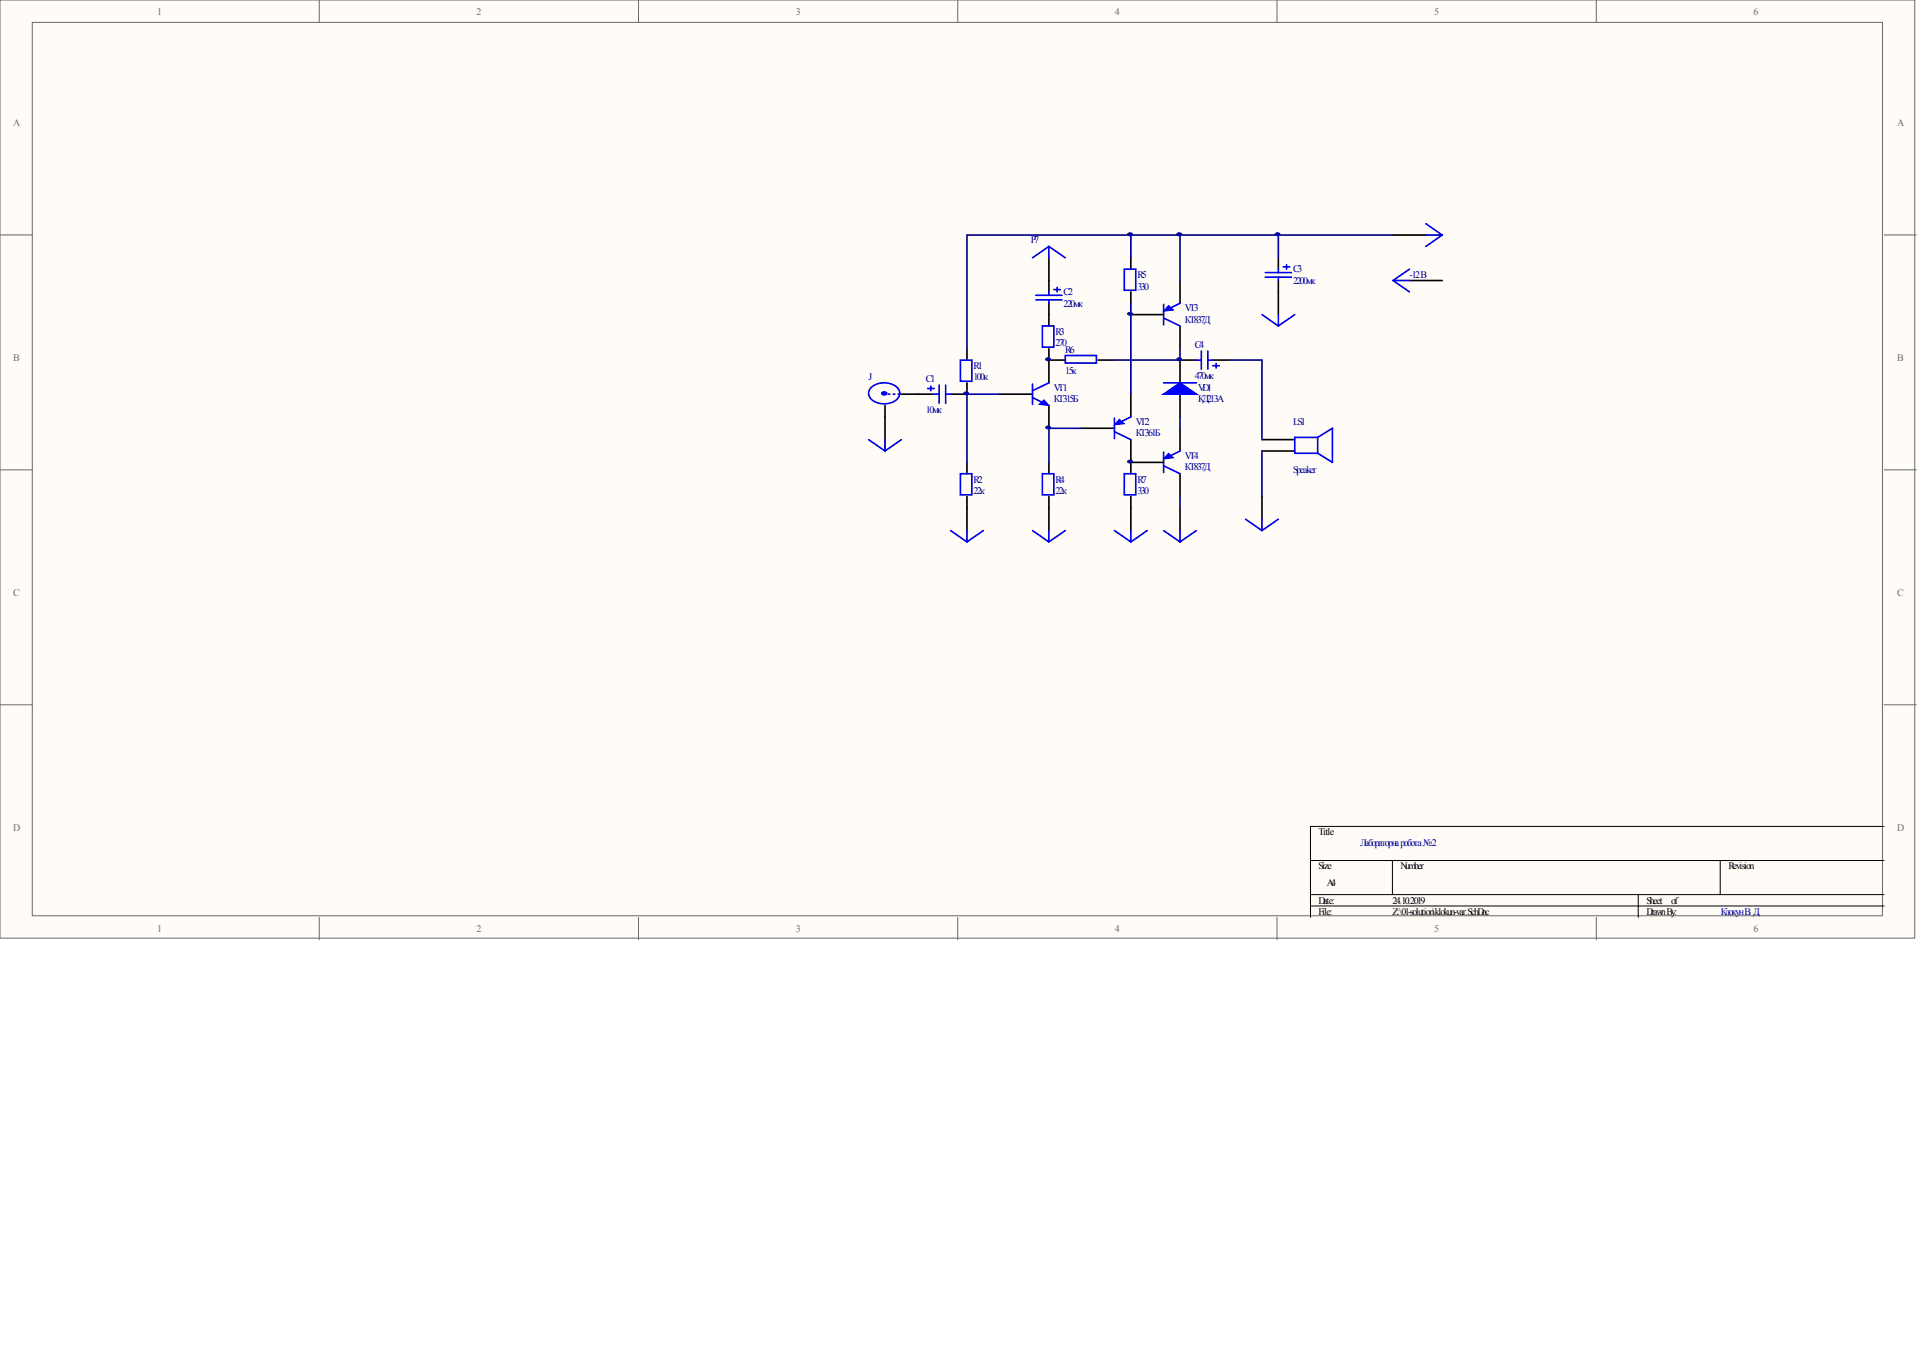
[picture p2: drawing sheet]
<svg xmlns="http://www.w3.org/2000/svg" width="297mm" height="210mm" viewBox="0 0 297 210" stroke-linecap="round" stroke-linejoin="round" font-family="sans-serif">
<g fill="#fffcf8" stroke="#696969" stroke-width=".15">
<path d="M0 0h296.5v145.3h-296.5z"/>
<path d="M5 3.5h286.5v138.4h-286.5z"/>
</g>
<g fill="none" stroke="#696969" stroke-width=".15">
<path d="M49.4 0v3.5M98.9 0v3.5M148.3 0v3.5M197.8 0v3.5M247.2 0v3.5M0 36.4h5M291.8 36.4h5M0 72.8h5M291.8 72.8h5M0 109.2h5M291.8 109.2h5M49.4 142.1v3.5"/>
<path d="M98.9 142.1v3.5M148.3 142.1v3.5M197.8 142.1v3.5M247.2 142.1v3.5"/>
</g>
<path d="M203 133.3h88.8M203 138.6h88.8M215.6 133.3v5.3M253.7 138.6v3.5M266.4 133.3v5.3M291.8 128h-88.8v14.1M203 140.3h88.8" fill="none" stroke="#000" stroke-width=".15"/>
<g fill="none" stroke="#000" stroke-width=".25">
<path d="M162.4 39.9v5.3M175.1 39.9v1.8M198 39.9v1.8M215.7 36.4h5.1M149.8 59.3v1.8h-2.6M149.8 54v1.8M162.4 47v3.5M162.4 54v5.3M162.4 55.8h2.6M170.1 55.8h2.5M175.1 45.2v1.8M175.1 48.7h5.1"/>
<path d="M182.7 43.5v3.5M182.7 50.5v3.5M185.3 55.8h-2.6v3.5M187.8 55.8h2.6M198 43.5v5.2M218.3 43.5h5.1M137.1 62.8v5.3M139.6 61.1h5.1M149.8 71.6v1.8M149.8 76.9v5.3M154.8 61.1h5.1M162.4 62.8v3.5"/>
<path d="M162.4 71.6v1.8M162.4 76.9v5.3M167.5 66.3h5.1M175.1 61.1v3.5M175.1 68.1v5.3M175.1 76.9v5.3M175.1 71.6h5.1M182.7 61.1v3.5M182.7 66.3v3.6M182.7 73.4v3.5M182.7 78.7v3.5M195.4 68.1h5.1"/>
<path d="M195.4 69.9h5.1M195.4 76.9v3.5"/>
</g>
<path d="M136.6 60.8l.1-.1a.42 .42 0 0 1 .6 .2 .43 .43 0 0 1-.7 0z" fill="#00f" stroke="#00f" stroke-width=".25"/>
<g fill="none" stroke="#00f" stroke-width=".25">
<path d="M162.4 38.2v1.7M162.4 38.2l2.6 1.7M162.4 38.2l-2.5 1.7M220.8 34.7l2.6 1.7M220.8 36.4h2.6M223.4 36.4l-2.6 1.8M144.2 59.8v.7M145.4 59.7v2.8M146.5 59.7v2.8M148.7 55.8h1.8v3.3h-1.8zM159.9 59.5v3.1M160.4 45.7h4.1"/>
<path d="M160.4 46.4h4.1M161.4 50.5h1.8v3.3h-1.8zM162.4 59.3l-2.5 1.2M162.4 45.2v.5M162.4 46.4v.6M163.2 44.9h1M163.7 44.5v.7M165 55.1h4.8v1.1h-4.8zM174.1 41.7h1.8v3.3h-1.8zM180.2 59.3h5.1M180.2 47.2v3.1M180.2 49.3l2.5 1.2"/>
<path d="M182.7 47l-1.7 .9M185.3 55.8h.7M186 54.4v2.8M187.1 54.4v2.8M187.1 55.8h.7M187.8 56.7h1M188.3 56.3v.7M195.4 48.7l2.6 1.8M195.9 42.2h4.1M195.9 42.9h4.1M198 41.7v.5M198 42.9v.6"/>
<path d="M198 48.7v1.8M198.7 41.3h1.1M199.2 41v.7M200.5 48.7l-2.5 1.8M215.7 43.5l2.6 1.7M215.7 43.5h2.6M218.3 41.7l-2.6 1.8M134.5 68.1l2.6 1.8M134.9 60.1a3.1 3.1 0 0 1 4.1 0 1.38 1.38 0 0 1-.8 2.2 2.91 2.91 0 0 1-3.6-.9l-.1-.5 .1-.4zM137.1 68.1v1.8M137.6 61.1h.2M138.3 61.1h.3"/>
<path d="M139.1 61.1h.2M139.6 68.1l-2.5 1.8M143.7 60.2h1M144.7 61.1h.7M146.5 61.1h.7M148.7 73.4h1.8v3.3h-1.8zM159.9 61.6l2.5 1.2M161.4 73.4h1.8v3.3h-1.8zM172.6 64.8v3.1M172.6 66.9l2.5 1.2M174.1 73.4h1.8v3.3h-1.8zM175.1 64.6l-1.7 .9"/>
<path d="M180.2 70v3.2M180.2 72.2l2.5 1.2M182.7 69.9l-1.7 .8M204.1 67.8l2.3-1.5v5.3l-2.3-1.4M204.1 67.8v2.4M204.1 67.8h-3.6v2.4h3.6M147.2 82.2l2.6 1.8M149.8 82.2v1.8M152.3 82.2l-2.5 1.8M159.9 82.2l2.5 1.8M162.4 82.2v1.8M165 82.2l-2.6 1.8"/>
<path d="M172.6 82.2l2.5 1.8M175.1 82.2v1.8M177.7 82.2l-2.6 1.8M180.2 82.2l2.5 1.8M182.7 82.2v1.8M185.3 82.2l-2.6 1.8M192.9 80.4l2.5 1.8M195.4 80.4v1.8M198 80.4l-2.6 1.8"/>
</g>
<path d="M180.2 61.1l2.5-1.8 2.6 1.8z" fill="#00f" stroke="#00f" stroke-width=".25"/>
<g fill="#00f" stroke="#00f" stroke-width=".15">
<path d="M160.9 62.6l.8-.7 .7 .9z"/>
<path d="M173.4 64.9l.7 .7-1.5 .2z"/>
<path d="M181 47.3l.7 .7-1.5 .2z"/>
<path d="M181 70.2l.7 .7-1.5 .2z"/>
</g>
<path d="M175.1 36.4v3.5M182.7 36.4v7.1M198 36.4v3.5M215.7 36.4h-65.9v17.6M175.1 47v14.1M182.7 54v1.8h-10.1M190.4 55.8h5v12.3M154.8 61.1h-5v10.5M167.5 66.3h-5.1v5.3M182.7 64.6v1.7M182.7 76.9v1.8M195.4 69.9v7" fill="none" stroke="#000080" stroke-width=".25"/>
<g fill="#000080" stroke="#000080" stroke-width=".15">
<path d="M149.3 60.8l.1-.1a.42 .42 0 0 1 .6 .2 .43 .43 0 0 1-.8 0z"/>
<path d="M162 66.1l.1-.1a.42 .42 0 0 1 .6 .2 .43 .43 0 0 1-.8 0z"/>
<path d="M162 55.5h.1a.42 .42 0 0 1 .6 .2 .43 .43 0 0 1-.8 0z"/>
<path d="M174.7 71.4l.1-.1a.42 .42 0 0 1 .6 .2 .43 .43 0 0 1-.8 0z"/>
<path d="M174.7 48.5l.1-.1a.43 .43 0 0 1 .6 .2 .44 .44 0 0 1-.8 0z"/>
<path d="M174.7 36.2l.1-.1a.42 .42 0 0 1 .6 .2 .43 .43 0 0 1-.8 0z"/>
<path d="M182.3 55.5h.1a.42 .42 0 0 1 .6 .2 .43 .43 0 0 1-.8 0z"/>
<path d="M182.3 36.2l.1-.1a.42 .42 0 0 1 .6 .2 .43 .43 0 0 1-.8 0z"/>
<path d="M197.5 36.2l.2-.1a.42 .42 0 0 1 .5 .2 .43 .43 0 0 1-.7 0z"/>
</g>
<g font-size="1.5" fill="#696969">
<text x="24.3" y="2.3">1</text>
<text x="73.8" y="2.3">2</text>
<text x="123.2" y="2.3">3</text>
<text x="172.7" y="2.3">4</text>
<text x="222.1" y="2.3">5</text>
<text x="271.6" y="2.3">6</text>
<text x="2" y="19.6">A</text>
<text x="293.8" y="19.6">A</text>
<text x="2" y="56">B</text>
<text x="293.8" y="56">B</text>
<text x="2" y="92.4">C</text>
<text x="293.8" y="92.4">C</text>
<text x="2" y="128.7">D</text>
<text x="293.8" y="128.7">D</text>
<text x="24.3" y="144.3">1</text>
<text x="73.8" y="144.3">2</text>
<text x="123.2" y="144.3">3</text>
<text x="172.7" y="144.3">4</text>
<text x="222.1" y="144.3">5</text>
<text x="271.6" y="144.3">6</text>
</g>
<g font-size="1.5" fill="#000080">
<text x="159.7" y="37.6">P7</text>
<text x="164.7" y="47.5">220мк</text>
<text x="164.7" y="45.7">C2</text>
<text x="176.1" y="44.9">330</text>
<text x="176.1" y="43.1">R5</text>
<text x="200.3" y="44">2200мк</text>
<text x="200.3" y="42.2">C3</text>
<text x="218.3" y="43.1">-12В</text>
<text x="163.5" y="53.7">270</text>
<text x="163.5" y="51.9">R3</text>
<text x="183.5" y="48.2">VT3</text>
<text x="183.5" y="50">КТ837Д</text>
<text x="185" y="53.8">C4</text>
<text x="134.5" y="58.9">J</text>
<text x="143.4" y="59.1">C1</text>
<text x="150.8" y="58.9">100к</text>
<text x="150.8" y="57.2">R1</text>
<text x="165" y="57.9">15к</text>
<text x="165" y="54.7">R6</text>
<text x="185" y="58.8">470мк</text>
<text x="143.4" y="64">10мк</text>
<text x="163.2" y="60.5">VT1</text>
<text x="163.2" y="62.3">КТ315Б</text>
<text x="175.9" y="65.8">VT2</text>
<text x="185.5" y="60.5">VD1</text>
<text x="185.5" y="62.3">КД213А</text>
<text x="200.3" y="65.8">LS1</text>
<text x="175.9" y="67.6">КТ361Б</text>
<text x="183.5" y="71.1">VT4</text>
<text x="150.8" y="76.5">22к</text>
<text x="150.8" y="74.8">R2</text>
<text x="163.5" y="76.5">22к</text>
<text x="163.5" y="74.8">R4</text>
<text x="176.1" y="76.5">330</text>
<text x="176.1" y="74.8">R7</text>
<text x="183.5" y="72.8">КТ837Д</text>
<text x="200.3" y="73.2">Speaker</text>
<text x="210.7" y="131.1">Лабораторнаробота№2</text>
<text x="266.5" y="141.7">КлокунВ. Д.</text>
</g>
<g font-size="1.5">
<text x="204.2" y="129.4">Title</text>
<text x="204.2" y="134.7">Size</text>
<text x="205.5" y="137.3">A4</text>
<text x="216.9" y="134.7">Number</text>
<text x="267.7" y="134.7">Revision</text>
<text x="204.2" y="140">Date:</text>
<text x="204.2" y="141.7">File:</text>
<text x="215.6" y="140">24.10.2019</text>
<text x="215.6" y="141.7">Z:\01-solution\klokun-var.SchDoc</text>
<text x="255" y="140">Sheet</text>
<text x="255" y="141.7">DrawnBy:</text>
<text x="258.8" y="140">of</text>
</g>
</svg>
